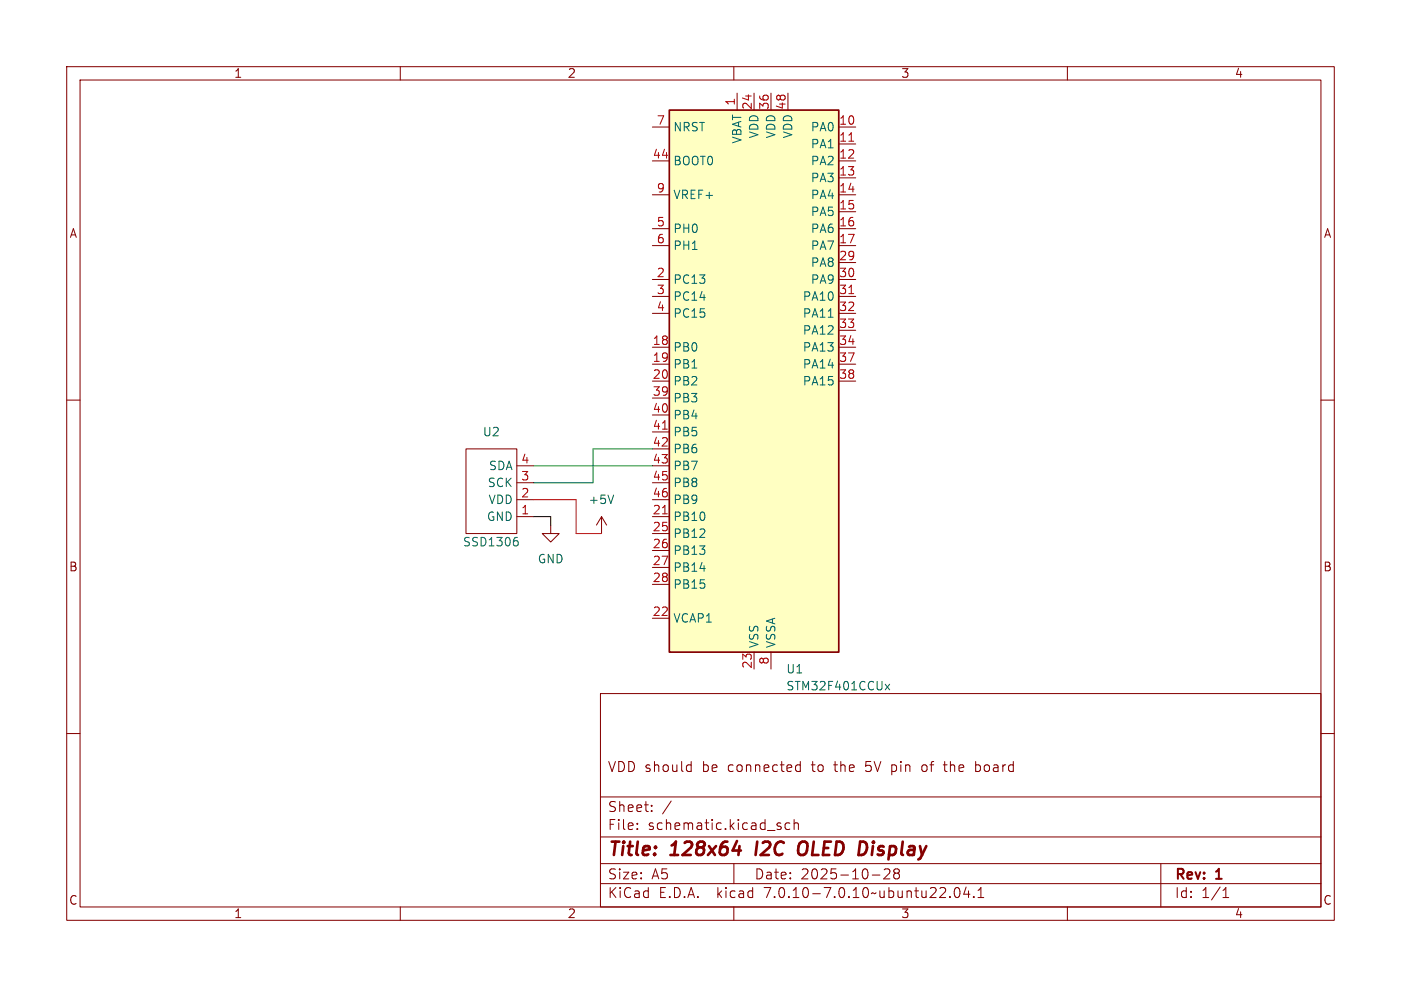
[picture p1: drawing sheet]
<svg xmlns="http://www.w3.org/2000/svg" width="210mm" height="148mm" viewBox="0 0 210 148" stroke-linecap="round" stroke-linejoin="round" font-family="sans-serif">
<g fill="none" stroke="#840000" stroke-width=".15">
<path d="M10 10h190v128h-190zM12 12h186v124h-186zM60 10v2M97.8 19.1h2.5M110 10v2M110.5 14v2.5M113 14v2.5M115.6 14v2.5M118.1 14v2.5M125.7 19.1h2.6M160 10v2M97.8 24.1h2.5"/>
<path d="M97.8 29.2h2.5M97.8 34.3h2.5M97.8 36.8h2.5M125.7 21.6h2.6M125.7 24.1h2.6M125.7 26.7h2.6M125.7 29.2h2.6M125.7 31.8h2.6M125.7 34.3h2.6M125.7 36.8h2.6M125.7 39.4h2.6M10 60h2"/>
<path d="M97.8 52.1h2.5M97.8 54.6h2.5M97.8 41.9h2.5M97.8 57.2h2.5M97.8 44.5h2.5M97.8 47h2.5M97.8 59.7h2.5M125.7 52.1h2.6M125.7 54.6h2.6M125.7 41.9h2.6M125.7 57.2h2.6M125.7 44.5h2.6"/>
<path d="M125.7 47h2.6M125.7 49.5h2.6M198 60h2M69.8 67.3h7.7v12.7h-7.7zM77.5 77.5h2.5M77.5 74.9h2.5M77.5 72.4h2.5M77.5 69.9h2.5M82.5 78.7v1.3h1.3l-1.3 1.3-1.2-1.3h1.2M90.2 77.5l-.8 1.2M90.2 77.5v2.5M90.2 77.5l.7 1.2"/>
<path d="M97.8 77.5h2.5M97.8 74.9h2.5M97.8 72.4h2.5M97.8 69.9h2.5M97.8 62.2h2.5M97.8 64.8h2.5M97.8 67.3h2.5M97.8 92.7h2.5M97.8 80h2.5M97.8 82.6h2.5M97.8 85.1h2.5M97.8 87.6h2.5"/>
<path d="M113 97.8v2.5M115.6 97.8v2.5M10 110h2M90 104h108v32h-108zM90 119.5h108M103.2 114.7l.4 .1M103.6 114.2v1.5M103.6 115.6l-.4 .1M119.4 115.6h.6M119.4 114.8h.6M120 114.2v1.5M138.5 114.7l-.3 .3v.4l.3 .3"/>
<path d="M141.4 114.7h.6M141.6 114.2v1.3l.1 .1 .3 .1M146.2 115.6h.6M146.2 114.8h.6M146.2 114.2v1.5M198 110h2M60 136v2M90 132.5h108M90 129.5h108M90 125.5h108M95.5 124.2v.2M95.5 123.5v.1"/>
<path d="M97.7 121.5v.2M97.7 120.8v.1M100.6 120.1l-1.3 1.9M110 136v2M110 129.5v3M116.9 123.9l.2 .2-.2 .3M116.9 123.4l.1 .1M118.4 123.5l-.4-.1-.3 .3v.4l.1 .2h.6M119 123.5a.37 .37 0 0 1 .7 .1v.8M119 122.9v1.5M130.8 131.2h1.1M133.3 130.4v.5l-.8 .9h.9"/>
<path d="M134 130.4v.2l.3 .3M134.3 130.9l-.3 .3v.3l.3 .3 .4-.1 .1-.2v-.4l-.3-.2M134.3 130.9h.2M134.8 130.4v.2l-.3 .3M142.4 134.4v.2M143.2 133.2l.3-.1a.94 .94 0 0 1 0 1.5h-.1a.91 .91 0 0 1-.2-1.4zM144.8 133l-.3 1.1h.9M145.2 133.6v1M146 134.4v.2M146.6 134.6h.9M146.6 133.5l.4-.4v1.5M160 136v2"/>
<path d="M174 129.5v6.5M183.3 134.6h.9M183.3 133.5l.5-.4v1.5"/>
</g>
<path d="M109.8 127.5h1.3M113.5 126.2l-.2 2M120.7 126.2a.77 .77 0 0 0-1 .7l-.1 .6 .1 .4 .1 .2a.71 .71 0 0 0 1-.2" fill="none" stroke="#840000" stroke-width=".4"/>
<path d="M77.2 81.1h.2l.3 .2-.1 .4-.4 .2M77.3 80.6h.3" fill="none" stroke="#008484" stroke-width=".16"/>
<path d="M124.2 47.6h.7M92 74.2l-.4 1.3M132.7 102.6l.7 .8M133.4 102.6l-.7 .8" fill="none" stroke="#006464" stroke-width=".15"/>
<path d="M100.3 16.5h25.4v81.3h-25.4z" fill="#ffffc2" stroke="#ffffc2" stroke-width=".15"/>
<path d="M100.3 16.5h25.4v81.3h-25.4z" fill="none" stroke="#840000" stroke-width=".25"/>
<path d="M127.2 21.2h.8M127.2 44h.8M99.3 77.1h.7M99.3 64.4h.7" fill="none" stroke="#a90000" stroke-width=".15"/>
<path d="M80 74.9h6.4v5.1h3.8" fill="none" stroke="#f00" stroke-width=".15"/>
<path d="M80 77.5h2.5v1.2" fill="none" stroke="#000" stroke-width=".15"/>
<path d="M80 69.9h17.8M97.8 67.3h-8.9v5.1h-8.9" fill="none" stroke="#009600" stroke-width=".15"/>
<g font-size="2.8" fill="#840000">
<text x="91" y="128.9">Title:</text>
<text x="100.7" y="128.9">128x64</text>
<text x="114.1" y="128.9">I2C</text>
<text x="121.3" y="128.9">OLED</text>
<text x="131.2" y="128.9">Display</text>
</g>
<g font-size="2.1" fill="#840000">
<text x="91" y="116">VDD should</text>
<text x="105.3" y="116">be</text>
<text x="109.3" y="116">connected</text>
<text x="122" y="116">to</text>
<text x="125.5" y="116">the</text>
<text x="130.3" y="116">5V pin</text>
<text x="139.1" y="116">of</text>
<text x="142.6" y="116">the</text>
<text x="147.4" y="116">board</text>
<text x="91" y="124.7">File:</text>
<text x="91" y="122">Sheet:</text>
<text x="97.1" y="124.7">schematic.kicad_sch</text>
<text x="91" y="134.9">KiCad</text>
<text x="91" y="132.1">Size:</text>
<text x="97.7" y="132.1">A5</text>
<text x="98.7" y="134.9">E.D.A.</text>
<text x="107.6" y="134.9">kicad</text>
<text x="113" y="132.1">Date:</text>
<text x="114.9" y="134.9">7.0.10-7.0.10~ubuntu22.04.1</text>
<text x="120" y="132.1">2025-10-28</text>
<text x="176" y="132.3">Rev:</text>
<text x="176" y="134.9">Id:</text>
<text x="180.1" y="134.9">1/1</text>
<text x="182.4" y="132.3">1</text>
</g>
<g font-size="1.8" fill="#840000">
<text x="35" y="11.9">1</text>
<text x="85" y="11.9">2</text>
<text x="135" y="11.9">3</text>
<text x="185" y="11.9">4</text>
<text x="10.3" y="35.9">A</text>
<text x="198.4" y="35.9">A</text>
<text x="10.3" y="85.9">B</text>
<text x="198.3" y="85.9">B</text>
<text x="10.3" y="135.9">C</text>
<text x="35" y="137.9">1</text>
<text x="85" y="137.9">2</text>
<text x="135" y="137.9">3</text>
<text x="185" y="137.9">4</text>
<text x="198.3" y="135.9">C</text>
</g>
<g font-size="1.8" fill="#a90000">
<text x="110.2" y="15.9" transform="rotate(-90 110.2 15.9)">1</text>
<text x="112.8" y="16.6" transform="rotate(-90 112.8 16.6)">24</text>
<text x="115.3" y="16.6" transform="rotate(-90 115.3 16.6)">36</text>
<text x="117.9" y="16.6" transform="rotate(-90 117.9 16.6)">48</text>
<text x="97.7" y="23.9">44</text>
<text x="98.4" y="18.8">7</text>
<text x="125.7" y="18.8">10</text>
<text x="125.7" y="21.3">11</text>
<text x="125.7" y="23.9">12</text>
<text x="98.4" y="29">9</text>
<text x="125.7" y="26.4">13</text>
<text x="125.7" y="29">14</text>
<text x="98.4" y="34">5</text>
<text x="125.7" y="31.5">15</text>
<text x="125.7" y="34">16</text>
<text x="98.4" y="41.7">2</text>
<text x="98.4" y="36.6">6</text>
<text x="125.7" y="36.6">17</text>
<text x="125.7" y="39.1">29</text>
<text x="125.7" y="41.7">30</text>
<text x="98.4" y="44.2">3</text>
<text x="98.4" y="46.7">4</text>
<text x="125.7" y="44.2">31</text>
<text x="125.7" y="46.7">32</text>
<text x="97.7" y="51.8">18</text>
<text x="125.7" y="49.3">33</text>
<text x="125.7" y="51.8">34</text>
<text x="97.7" y="54.4">19</text>
<text x="97.7" y="56.9">20</text>
<text x="97.7" y="59.4">39</text>
<text x="125.7" y="54.4">37</text>
<text x="125.7" y="56.9">38</text>
<text x="97.7" y="62">40</text>
<text x="97.7" y="64.5">41</text>
<text x="78" y="69.6">4</text>
<text x="97.7" y="67.1">42</text>
<text x="97.7" y="69.6">43</text>
<text x="78" y="77.2">1</text>
<text x="78" y="74.7">2</text>
<text x="78" y="72.1">3</text>
<text x="97.7" y="77.2">21</text>
<text x="97.7" y="72.1">45</text>
<text x="97.7" y="74.7">46</text>
<text x="97.7" y="79.8">25</text>
<text x="97.7" y="82.3">26</text>
<text x="97.7" y="84.8">27</text>
<text x="97.7" y="87.4">28</text>
<text x="97.7" y="92.5">22</text>
<text x="112.8" y="100.4" transform="rotate(-90 112.8 100.4)">23</text>
<text x="115.3" y="99.8" transform="rotate(-90 115.3 99.8)">8</text>
</g>
<g font-size="1.8" fill="#006464">
<text x="100.8" y="19.9">NRST</text>
<text x="111.4" y="21.6" transform="rotate(-90 111.4 21.6)">VBAT</text>
<text x="113.9" y="20.8" transform="rotate(-90 113.9 20.8)">VDD</text>
<text x="116.4" y="20.8" transform="rotate(-90 116.4 20.8)">VDD</text>
<text x="119" y="20.8" transform="rotate(-90 119 20.8)">VDD</text>
<text x="121.5" y="19.9">PA0</text>
<text x="121.5" y="22.5">PA1</text>
<text x="100.8" y="25">BOOT0</text>
<text x="121.5" y="25">PA2</text>
<text x="121.5" y="27.5">PA3</text>
<text x="100.8" y="35.2">PH0</text>
<text x="100.8" y="30.1">VREF+</text>
<text x="121.5" y="30.1">PA4</text>
<text x="121.5" y="32.6">PA5</text>
<text x="121.5" y="35.2">PA6</text>
<text x="100.8" y="37.7">PH1</text>
<text x="121.5" y="37.7">PA7</text>
<text x="121.5" y="40.2">PA8</text>
<text x="100.8" y="42.8">PC13</text>
<text x="100.8" y="45.3">PC14</text>
<text x="100.8" y="47.9">PC15</text>
<text x="120.2" y="45.3">PA10</text>
<text x="120.2" y="47.9">PA11</text>
<text x="121.5" y="42.8">PA9</text>
<text x="100.8" y="52.9">PB0</text>
<text x="120.2" y="50.4">PA12</text>
<text x="120.2" y="52.9">PA13</text>
<text x="100.8" y="55.5">PB1</text>
<text x="100.8" y="58">PB2</text>
<text x="120.2" y="55.5">PA14</text>
<text x="120.2" y="58">PA15</text>
<text x="72.3" y="65.6">U2</text>
<text x="100.8" y="60.6">PB3</text>
<text x="100.8" y="63.1">PB4</text>
<text x="100.8" y="65.6">PB5</text>
<text x="73.2" y="70.7">SDA</text>
<text x="100.8" y="68.2">PB6</text>
<text x="100.8" y="70.7">PB7</text>
<text x="73" y="73.3">SCK</text>
<text x="73.1" y="75.8">VDD</text>
<text x="88.1" y="75.8">+5V</text>
<text x="100.8" y="73.3">PB8</text>
<text x="100.8" y="75.8">PB9</text>
<text x="72.9" y="78.3">GND</text>
<text x="100.8" y="78.3">PB10</text>
<text x="100.8" y="80.9">PB12</text>
<text x="100.8" y="83.4">PB13</text>
<text x="80.5" y="84.7">GND</text>
<text x="100.8" y="86">PB14</text>
<text x="100.8" y="88.5">PB15</text>
<text x="100.8" y="93.6">VCAP1</text>
<text x="113.9" y="97.3" transform="rotate(-90 113.9 97.3)">VSS</text>
<text x="116.4" y="97.3" transform="rotate(-90 116.4 97.3)">VSSA</text>
<text x="117.8" y="101.2">U1</text>
<text x="117.8" y="103.7">STM32F401CCUx</text>
</g>
<text font-size="1.8" fill="#008484" x="69.3" y="82.2">SSD1306</text>
</svg>
